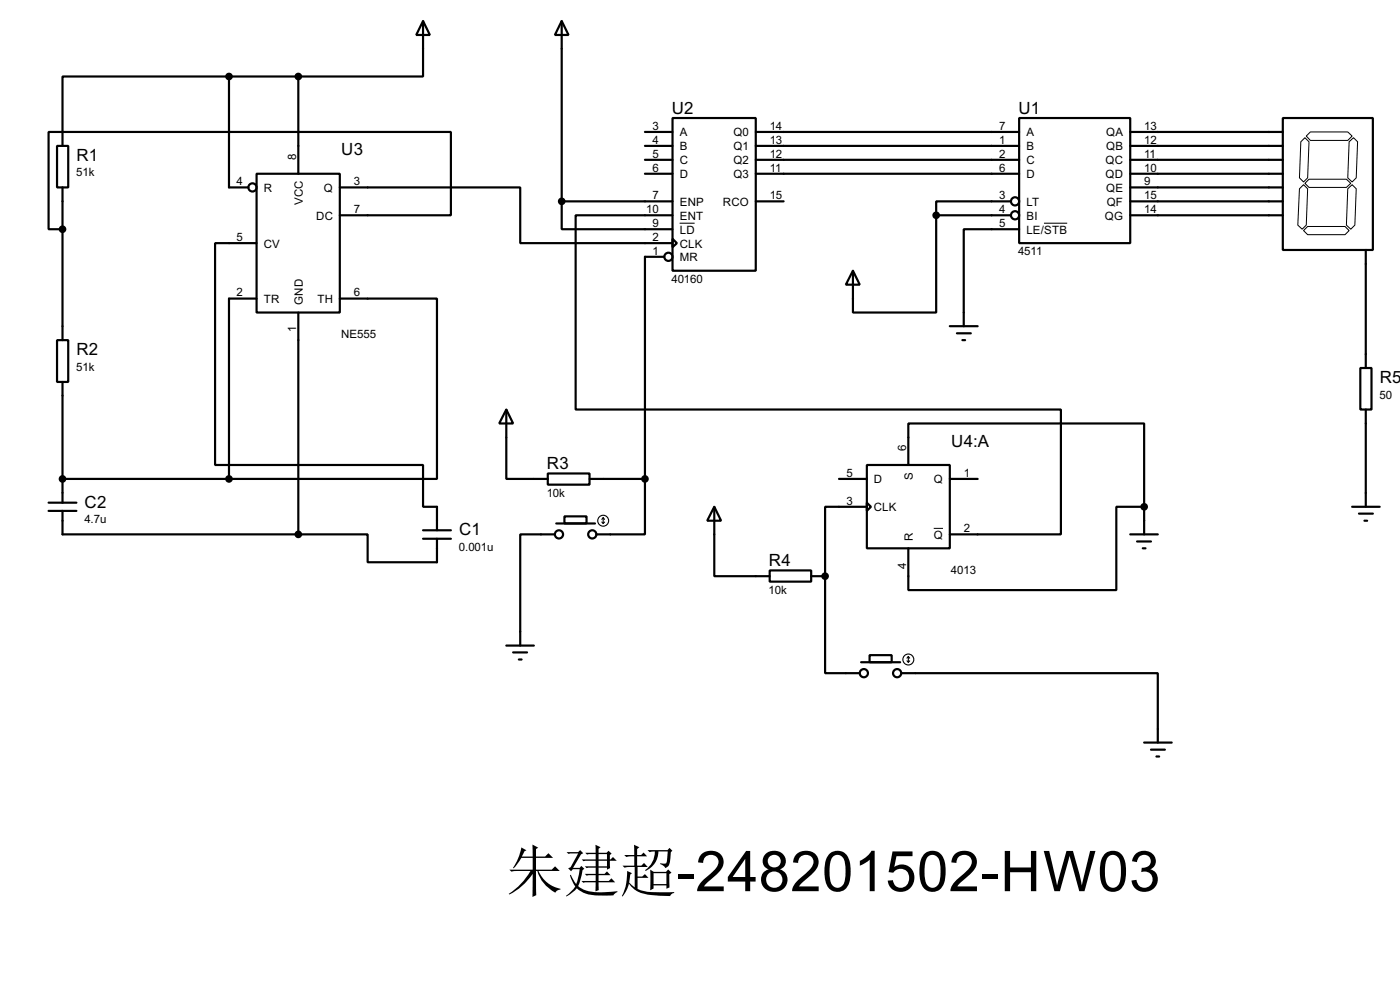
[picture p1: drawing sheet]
<svg xmlns="http://www.w3.org/2000/svg" width="256mm" height="180mm" viewBox="0 0 256 180" stroke-linecap="round" stroke-linejoin="round" font-family="sans-serif">
<g fill="none" stroke="#000" stroke-width=".4">
<path d="M42 14h-30.5v12.7M42 14v20.3h3.5M42 14h12.7M54.7 14v17.8M77.5 3.9l1.3 2.5h-2.5zM77.5 3.9v10.1h-22.8M102.9 3.9l1.3 2.5h-2.5zM102.9 3.9v33M10.5 26.7h2v7.6h-2zM11.5 34.3v28M47 31.8h15.3v25.4h-15.3zM62.3 34.3h33v10.2h27.9"/>
<path d="M62.3 39.4h20.3v-15.2h-73.7v17.8h2.6M102.9 36.9v5.1h20.3M102.9 36.9h20.3M118.2 24.2h5M118.2 26.7h5M118.2 29.3h5M118.2 31.8h5M123.2 21.6h15.3v28h-15.3zM123.2 39.4h-17.7v35.6h88.9v22.8h-20.4M138.5 24.2h48.2M138.5 26.7h48.2M138.5 29.3h48.2"/>
<path d="M138.5 31.8h48.2M138.5 36.9h5.1M171.5 39.4v17.8h-15.2v-7.6M171.5 39.4h13.7M185.2 36.9h-13.7v2.5M186.7 21.6h20.4v22.9h-20.4zM207.1 24.2h27.9M207.1 26.7h27.9M207.1 29.3h27.9M207.1 31.8h27.9M207.1 36.9h27.9M207.1 34.3h27.9"/>
<path d="M207.1 39.4h27.9M235 21.6h16.5v24.2h-16.5zM47 44.5h-7.6v40.6h38.1v7.7h2.6v4.3M47 54.7h-5v33M54.7 57.2v40.6M62.3 54.7h17.8v33h-38.1M121.7 47h-3.5v40.7M123.2 43.7l.8 .8-.8 .8zM156.3 49.6l1.2 2.5h-2.5zM174 59.7h5.1M186.7 42h-10.1v17.7M250.2 45.8v21.6"/>
<path d="M10.5 62.3h2v7.6h-2zM11.5 69.9v22.1M92.8 75l1.2 2.5h-2.5zM92.8 75v12.7h7.6M175.3 61h2.6M176.3 62.3h.5M249.2 67.4h2.1v7.6h-2.1zM250.2 75v17.8M8.9 93.5h5.1M8.9 92h5.1M11.5 93.5v4.3h43.2M11.5 87.7h30.5"/>
<path d="M54.7 97.8h12.7v5.1h12.7v-4.3M77.5 98.6h5.1M77.5 97.1h5.1M100.4 86.7h7.6v2h-7.6zM101.7 97.8h-6.4v20.4M101.9 95.8h7.1M103.4 94.5h4.1v1.3h-4.1zM108 87.7h10.2M118.2 87.7v10.1h-8.9M130.9 92.8l1.2 2.5h-2.5zM130.9 92.8v12.7h10.1M153.7 87.7h5.1"/>
<path d="M158.8 85.1h15.2v15.3h-15.2zM158.8 92l.8 .8-.8 .7zM158.8 92.8h-7.6v12.7M166.4 85.1v-7.6h43.2v15.3M174 87.7h5.1M207.1 97.8h5M208.3 99.1h2.6M209.6 92.8h-5.1v15.2h-38.1v-7.6M209.6 92.8v5M247.7 92.8h5.1M249 94h2.5M250 95.3h.5"/>
<path d="M92.8 118.2h5M94 119.4h2.6M141 104.4h7.6v2.1h-7.6zM148.6 105.5h2.6M151.2 105.5v17.7h6.3M159.3 119.9h4.1v1.3h-4.1zM209.4 100.4h.5M95.1 120.7h.5M157.8 121.2h7.1M165.2 123.2h46.9v12.7M209.6 135.9h5.1M210.9 137.2h2.5"/>
<path d="M211.9 138.5h.5"/>
<circle cx="46.2" cy="34.3" r=".75"/>
<circle cx="185.9" cy="39.4" r=".75"/>
<circle cx="185.9" cy="36.9" r=".75"/>
<circle cx="122.4" cy="47" r=".75"/>
<circle cx="102.4" cy="97.8" r=".75"/>
<circle cx="108.5" cy="97.8" r=".75"/>
<circle cx="158.2" cy="123.2" r=".75"/>
<circle cx="164.3" cy="123.2" r=".75"/>
</g>
<g fill="#000">
<circle cx="11.5" cy="87.7" r=".2"/>
<circle cx="151.2" cy="105.5" r=".2"/>
</g>
<path d="M238.1 34.6l.7-.8 .8 .8-.3 6.6-.7 .8-.8-.8zM238.3 26l.8-.8 .7 .8-.2 6.6-.8 .7-.7-.7zM239.3 24.9l.8-.7h6.8l.8 .7-.8 .8h-6.8zM239.8 32.8h6.9l.8 .8-.8 .7h-6.9l-.7-.7zM246.9 34.6l.8-.8 .8 .8-.3 6.6-.7 .8-.8-.8zM247.2 26l.8-.8 .7 .8-.2 6.6-.8 .7-.8-.7zM124.5 40.9h2.8M191.3 40.9h4.2M238.8 42.2l.8-.7h6.8l.8 .7-.8 .8h-6.8zM171.1 96.7h1.7" fill="none" stroke="#000" stroke-width=".18"/>
<g fill="#000" stroke="#000" stroke-width=".4">
<circle cx="41.9" cy="14" r=".5"/>
<circle cx="54.6" cy="14" r=".5"/>
<circle cx="102.9" cy="36.9" r=".5"/>
<circle cx="171.5" cy="39.4" r=".5"/>
<circle cx="11.4" cy="42" r=".5"/>
<circle cx="11.4" cy="87.7" r=".5"/>
<circle cx="41.9" cy="87.7" r=".5"/>
<circle cx="54.6" cy="97.8" r=".5"/>
<circle cx="118.1" cy="87.7" r=".5"/>
<circle cx="209.6" cy="92.8" r=".5"/>
<circle cx="151.1" cy="105.5" r=".5"/>
</g>
<g fill="none" stroke="#000" stroke-width=".2">
<path d="M110.3 95.6l.2 .2M110.5 94.8v1M110.5 94.8l-.2 .3M110.5 94.8l.3 .3M110.8 95.6l-.3 .2M166.2 121l.2 .2M166.4 120.2v1M166.4 120.2l-.2 .3M166.4 120.2l.3 .3M166.7 121l-.3 .2"/>
<circle cx="110.5" cy="95.3" r="1"/>
<circle cx="166.4" cy="120.7" r="1"/>
</g>
<text font-size="10.4" x="92.8" y="163.1">朱建超-248201502-HW03</text>
<g font-size="3.5">
<text x="123.1" y="20.8">U2</text>
<text x="186.6" y="20.8">U1</text>
<text x="14" y="29.4">R1</text>
<text x="62.5" y="28.5">U3</text>
<text x="14" y="64.9">R2</text>
<text x="252.8" y="70.1">R5</text>
<text x="174.3" y="81.8">U4:A</text>
<text x="100.2" y="85.9">R3</text>
<text x="15.5" y="92.9">C2</text>
<text x="84.1" y="98">C1</text>
<text x="140.9" y="103.6">R4</text>
</g>
<g font-size="2.4">
<text x="119.6" y="23.8">3</text>
<text x="141" y="23.8">14</text>
<text x="183.1" y="23.8">7</text>
<text x="209.6" y="23.8">13</text>
<text x="54.3" y="29.3" transform="rotate(-90 54.3 29.3)">8</text>
<text x="119.6" y="26.3">4</text>
<text x="119.6" y="28.9">5</text>
<text x="124.5" y="25">A</text>
<text x="124.5" y="27.5">B</text>
<text x="134.4" y="25">Q0</text>
<text x="134.4" y="27.5">Q1</text>
<text x="141" y="26.3">13</text>
<text x="141" y="28.9">12</text>
<text x="183.1" y="26.3">1</text>
<text x="183.1" y="28.9">2</text>
<text x="188" y="25">A</text>
<text x="188" y="27.5">B</text>
<text x="202.6" y="25">QA</text>
<text x="202.6" y="27.5">QB</text>
<text x="209.6" y="26.3">12</text>
<text x="209.6" y="28.9">11</text>
<text x="14" y="32.3">51k</text>
<text x="43.4" y="33.9">4</text>
<text x="48.3" y="35.1">R</text>
<text x="59.3" y="35.1">Q</text>
<text x="64.8" y="33.9">3</text>
<text x="119.6" y="31.4">6</text>
<text x="124.5" y="30">C</text>
<text x="124.5" y="32.6">D</text>
<text x="134.4" y="30">Q2</text>
<text x="134.4" y="32.6">Q3</text>
<text x="141" y="31.4">11</text>
<text x="183.1" y="31.4">6</text>
<text x="188" y="30">C</text>
<text x="188" y="32.6">D</text>
<text x="202.5" y="30">QC</text>
<text x="202.5" y="32.6">QD</text>
<text x="202.6" y="35.1">QE</text>
<text x="209.6" y="31.4">10</text>
<text x="209.6" y="33.9">9</text>
<text x="55.5" y="37.6" transform="rotate(-90 55.5 37.6)">VCC</text>
<text x="57.9" y="40.2">DC</text>
<text x="64.8" y="39">7</text>
<text x="118.4" y="39">10</text>
<text x="119.6" y="36.5">7</text>
<text x="119.6" y="41.6">9</text>
<text x="124.5" y="37.7">ENP</text>
<text x="124.5" y="40.2">ENT</text>
<text x="132.4" y="37.7">RCO</text>
<text x="141" y="36.5">15</text>
<text x="183.1" y="36.5">3</text>
<text x="183.1" y="39">4</text>
<text x="183.1" y="41.6">5</text>
<text x="188" y="37.7">LT</text>
<text x="188" y="40.2">BI</text>
<text x="202.4" y="40.2">QG</text>
<text x="202.7" y="37.7">QF</text>
<text x="209.6" y="36.5">15</text>
<text x="209.6" y="39">14</text>
<text x="43.4" y="44.1">5</text>
<text x="48.3" y="45.3">CV</text>
<text x="119.6" y="44.1">2</text>
<text x="119.6" y="46.6">1</text>
<text x="124.5" y="42.7">LD</text>
<text x="124.5" y="45.3">CLK</text>
<text x="124.5" y="47.8">MR</text>
<text x="186.5" y="46.7">4511</text>
<text x="188" y="42.7">LE/STB</text>
<text x="123" y="51.8">40160</text>
<text x="43.4" y="54.3">2</text>
<text x="48.3" y="55.4">TR</text>
<text x="55.5" y="55.9" transform="rotate(-90 55.5 55.9)">GND</text>
<text x="58.1" y="55.4">TH</text>
<text x="64.8" y="54.3">6</text>
<text x="54.3" y="60.9" transform="rotate(-90 54.3 60.9)">1</text>
<text x="62.5" y="61.9">NE555</text>
<text x="14" y="67.9">51k</text>
<text x="252.7" y="73">50</text>
<text x="166" y="82.6" transform="rotate(-90 166 82.6)">6</text>
<text x="155.1" y="87.3">5</text>
<text x="160.1" y="88.5">D</text>
<text x="167.2" y="87.8" transform="rotate(-90 167.2 87.8)">S</text>
<text x="171.1" y="88.5">Q</text>
<text x="176.6" y="87.3">1</text>
<text x="15.5" y="95.8">4.7u</text>
<text x="100.2" y="90.9">10k</text>
<text x="155.1" y="92.4">3</text>
<text x="160.1" y="93.6">CLK</text>
<text x="84.1" y="100.9">0.001u</text>
<text x="167.2" y="99.1" transform="rotate(-90 167.2 99.1)">R</text>
<text x="171.1" y="98.6">Q</text>
<text x="176.6" y="97.4">2</text>
<text x="166" y="104.1" transform="rotate(-90 166 104.1)">4</text>
<text x="174.2" y="105.1">4013</text>
<text x="140.8" y="108.7">10k</text>
</g>
</svg>
